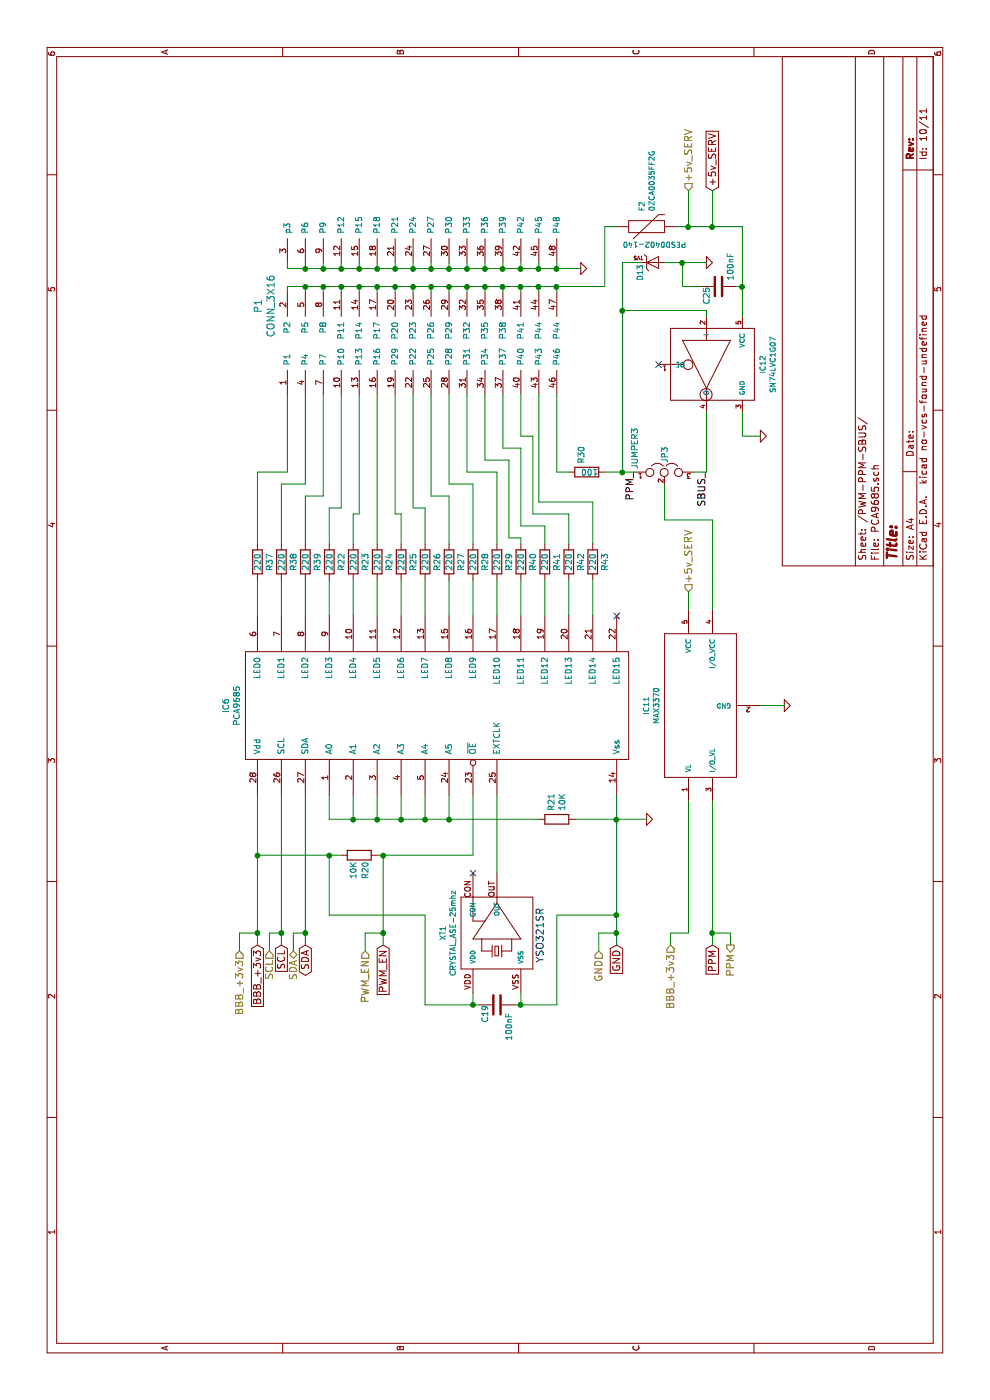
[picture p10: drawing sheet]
EESchema Schematic File Version 2
LIBS:dronPi-rescue
LIBS:power
LIBS:device
LIBS:transistors
LIBS:conn
LIBS:linear
LIBS:regul
LIBS:74xx
LIBS:cmos4000
LIBS:adc-dac
LIBS:memory
LIBS:xilinx
LIBS:microcontrollers
LIBS:dsp
LIBS:microchip
LIBS:analog_switches
LIBS:motorola
LIBS:texas
LIBS:intel
LIBS:audio
LIBS:interface
LIBS:digital-audio
LIBS:philips
LIBS:display
LIBS:cypress
LIBS:siliconi
LIBS:opto
LIBS:atmel
LIBS:contrib
LIBS:valves
LIBS:Raspberry_PI_B+
LIBS:RPi_Hat-cache
LIBS:mpu-9250
LIBS:pixhawk2
LIBS:PCA9685
LIBS:microbuilder
LIBS:pca9306
LIBS:EMI
LIBS:crystal
LIBS:eelib
LIBS:Carlolib-dev
LIBS:NPN
LIBS:DMMT5401
LIBS:selfmade
LIBS:3_16
LIBS:dronPi-cache
EELAYER 25 0
EELAYER END
$Descr A4 11693 8268
encoding utf-8
Sheet 10 11
Title ""
Date ""
Rev ""
Comp ""
Comment1 ""
Comment2 ""
Comment3 ""
Comment4 ""
$EndDescr
$Comp
L PCA9685 IC6
U 1 1
P 5800 3650
F 0 "IC6" H 5800 5415 50  0000 C CNN
F 1 "PCA9685" H 5800 5324 50  0000 C CNN
F 2 "Housings_SSOP:TSSOP-28_4.4x9.7mm_Pitch0.65mm" H 6100 2000 50  0001 C CNN
F 3 "DOCUMENTATION" H 5950 5300 50  0001 C CNN
	1    5800 3650
	1    0    0    -1  
$EndComp
$Comp
L R R22
U 1 1
P 7000 2750
F 0 "R22" V 7100 2750 50  0000 C CNN
F 1 "220" V 7000 2750 50  0000 C CNN
F 2 "Resistors_SMD:R_0805" V 6930 2750 50  0001 C CNN
F 3 "" H 7000 2750 50  0000 C CNN
	1    7000 2750
	0    1    1    0   
$EndComp
$Comp
L R R23
U 1 1
P 7000 2950
F 0 "R23" V 7100 2950 50  0000 C CNN
F 1 "220" V 7000 2950 50  0000 C CNN
F 2 "Resistors_SMD:R_0805" V 6930 2950 50  0001 C CNN
F 3 "" H 7000 2950 50  0000 C CNN
	1    7000 2950
	0    1    1    0   
$EndComp
$Comp
L R R24
U 1 1
P 7000 3150
F 0 "R24" V 7100 3150 50  0000 C CNN
F 1 "220" V 7000 3150 50  0000 C CNN
F 2 "Resistors_SMD:R_0805" V 6930 3150 50  0001 C CNN
F 3 "" H 7000 3150 50  0000 C CNN
	1    7000 3150
	0    1    1    0   
$EndComp
$Comp
L R R29
U 1 1
P 7000 4150
F 0 "R29" V 7100 4150 50  0000 C CNN
F 1 "220" V 7000 4150 50  0000 C CNN
F 2 "Resistors_SMD:R_0805" V 6930 4150 50  0001 C CNN
F 3 "" H 7000 4150 50  0000 C CNN
	1    7000 4150
	0    1    1    0   
$EndComp
$Comp
L R R28
U 1 1
P 7000 3950
F 0 "R28" V 7100 3950 50  0000 C CNN
F 1 "220" V 7000 3950 50  0000 C CNN
F 2 "Resistors_SMD:R_0805" V 6930 3950 50  0001 C CNN
F 3 "" H 7000 3950 50  0000 C CNN
	1    7000 3950
	0    1    1    0   
$EndComp
$Comp
L R R27
U 1 1
P 7000 3750
F 0 "R27" V 7100 3750 50  0000 C CNN
F 1 "220" V 7000 3750 50  0000 C CNN
F 2 "Resistors_SMD:R_0805" V 6930 3750 50  0001 C CNN
F 3 "" H 7000 3750 50  0000 C CNN
	1    7000 3750
	0    1    1    0   
$EndComp
$Comp
L R R26
U 1 1
P 7000 3550
F 0 "R26" V 7100 3550 50  0000 C CNN
F 1 "220" V 7000 3550 50  0000 C CNN
F 2 "Resistors_SMD:R_0805" V 6930 3550 50  0001 C CNN
F 3 "" H 7000 3550 50  0000 C CNN
	1    7000 3550
	0    1    1    0   
$EndComp
$Comp
L R R25
U 1 1
P 7000 3350
F 0 "R25" V 7100 3350 50  0000 C CNN
F 1 "220" V 7000 3350 50  0000 C CNN
F 2 "Resistors_SMD:R_0805" V 6930 3350 50  0001 C CNN
F 3 "" H 7000 3350 50  0000 C CNN
	1    7000 3350
	0    1    1    0   
$EndComp
NoConn ~ 6550 5150
$Comp
L R R20
U 1 1
P 4550 3000
F 0 "R20" H 4350 2950 50  0000 L CNN
F 1 "10K" H 4350 3050 50  0000 L CNN
F 2 "Resistors_SMD:R_0805" V 4480 3000 50  0001 C CNN
F 3 "" H 4550 3000 50  0000 C CNN
	1    4550 3000
	1    0    0    -1  
$EndComp
$Comp
L R R21
U 1 1
P 4850 4650
F 0 "R21" H 4920 4696 50  0000 L CNN
F 1 "10K" H 4920 4605 50  0000 L CNN
F 2 "Resistors_SMD:R_0805" V 4780 4650 50  0001 C CNN
F 3 "" H 4850 4650 50  0000 C CNN
	1    4850 4650
	1    0    0    -1  
$EndComp
$Comp
L GND #PWR021
U 1 1
P 9450 4850
F 0 "#PWR021" H 9450 4850 30  0001 C CNN
F 1 "GND" H 9450 4780 30  0001 C CNN
F 2 "" H 9450 4850 60  0001 C CNN
F 3 "" H 9450 4850 60  0001 C CNN
	1    9450 4850
	1    0    0    -1  
$EndComp
$Comp
L GND #PWR022
U 1 1
P 4850 5400
F 0 "#PWR022" H 4850 5400 30  0001 C CNN
F 1 "GND" H 4850 5330 30  0001 C CNN
F 2 "" H 4850 5400 60  0001 C CNN
F 3 "" H 4850 5400 60  0001 C CNN
	1    4850 5400
	1    0    0    -1  
$EndComp
$Comp
L CRYSTAL_RES-1100S XT1
U 1 1
P 3900 4150
F 0 "XT1" H 3900 4604 45  0000 C CNN
F 1 "CRYSTAL_ASE-25mhz" H 3900 4520 45  0000 C CNN
F 2 "dronpi:ASEseries" H 3930 4300 20  0001 C CNN
F 3 "" H 3900 4150 60  0001 C CNN
	1    3900 4150
	1    0    0    -1  
$EndComp
$Comp
L C C19
U 1 1
P 3300 4150
F 0 "C19" H 3150 4250 50  0000 L CNN
F 1 "100nF" H 3000 4050 50  0000 L CNN
F 2 "Capacitors_SMD:C_0805" H 3338 4000 50  0001 C CNN
F 3 "" H 3300 4150 50  0000 C CNN
	1    3300 4150
	1    0    0    -1  
$EndComp
NoConn ~ 4400 3950
Text Notes 3650 4550 0    60   ~ 0
YSO321SR
$Comp
L R R39
U 1 1
P 7000 2550
F 0 "R39" V 7100 2550 50  0000 C CNN
F 1 "220" V 7000 2550 50  0000 C CNN
F 2 "Resistors_SMD:R_0805" V 6930 2550 50  0001 C CNN
F 3 "" H 7000 2550 50  0000 C CNN
	1    7000 2550
	0    1    1    0   
$EndComp
$Comp
L R R38
U 1 1
P 7000 2350
F 0 "R38" V 7100 2350 50  0000 C CNN
F 1 "220" V 7000 2350 50  0000 C CNN
F 2 "Resistors_SMD:R_0805" V 6930 2350 50  0001 C CNN
F 3 "" H 7000 2350 50  0000 C CNN
	1    7000 2350
	0    1    1    0   
$EndComp
$Comp
L R R37
U 1 1
P 7000 2150
F 0 "R37" V 7100 2150 50  0000 C CNN
F 1 "220" V 7000 2150 50  0000 C CNN
F 2 "Resistors_SMD:R_0805" V 6930 2150 50  0001 C CNN
F 3 "" H 7000 2150 50  0000 C CNN
	1    7000 2150
	0    1    1    0   
$EndComp
$Comp
L R R40
U 1 1
P 7000 4350
F 0 "R40" V 7100 4350 50  0000 C CNN
F 1 "220" V 7000 4350 50  0000 C CNN
F 2 "Resistors_SMD:R_0805" V 6930 4350 50  0001 C CNN
F 3 "" H 7000 4350 50  0000 C CNN
	1    7000 4350
	0    1    1    0   
$EndComp
$Comp
L R R41
U 1 1
P 7000 4550
F 0 "R41" V 7100 4550 50  0000 C CNN
F 1 "220" V 7000 4550 50  0000 C CNN
F 2 "Resistors_SMD:R_0805" V 6930 4550 50  0001 C CNN
F 3 "" H 7000 4550 50  0000 C CNN
	1    7000 4550
	0    1    1    0   
$EndComp
$Comp
L R R42
U 1 1
P 7000 4750
F 0 "R42" V 7100 4750 50  0000 C CNN
F 1 "220" V 7000 4750 50  0000 C CNN
F 2 "Resistors_SMD:R_0805" V 6930 4750 50  0001 C CNN
F 3 "" H 7000 4750 50  0000 C CNN
	1    7000 4750
	0    1    1    0   
$EndComp
$Comp
L R R43
U 1 1
P 7000 4950
F 0 "R43" V 7100 4950 50  0000 C CNN
F 1 "220" V 7000 4950 50  0000 C CNN
F 2 "Resistors_SMD:R_0805" V 6930 4950 50  0001 C CNN
F 3 "" H 7000 4950 50  0000 C CNN
	1    7000 4950
	0    1    1    0   
$EndComp
Text GLabel 3800 2150 0    60   Input ~ 0
BBB_+3v3
Text GLabel 3800 2350 0    60   Input ~ 0
SCL
Text GLabel 3800 2550 0    60   BiDi ~ 0
SDA
Text GLabel 3800 3200 0    60   Input ~ 0
PWM_EN
Text GLabel 3800 5150 0    60   Input ~ 0
GND
Text GLabel 3800 5950 0    60   Input ~ 0
PPM
Text GLabel 10100 5950 2    60   Input ~ 0
+5v_SERV
Text HLabel 3750 2000 0    60   Input ~ 0
BBB_+3v3
Text HLabel 3750 2250 0    60   Input ~ 0
SCL
Text HLabel 3750 2450 0    60   BiDi ~ 0
SDA
Text HLabel 3750 3050 0    60   Input ~ 0
PWM_EN
Text HLabel 3800 6100 0    60   Output ~ 0
PPM
Text HLabel 10100 5750 2    60   Input ~ 0
+5v_SERV
Text HLabel 3750 5000 0    60   Input ~ 0
GND
$Comp
L PTCSMD F2
U 1 1
P 9800 5350
F 0 "F2" V 9808 5478 45  0000 L CNN
F 1 "0ZCA0035FF2G" V 9892 5478 45  0000 L CNN
F 2 "Fuse_Holders_and_Fuses:Fuse_SMD1206_Wave" H 9830 5500 20  0001 C CNN
F 3 "" H 9800 5350 60  0001 C CNN
	1    9800 5350
	0    1    1    0   
$EndComp
Text HLabel 3800 5600 0    60   Input ~ 0
BBB_+3v3
$Comp
L SN74AUP IC12
U 1 1
P 8650 5900
F 0 "IC12" H 8650 5431 45  0000 C CNN
F 1 "SN74LVC1G07" H 8650 5347 45  0000 C CNN
F 2 "Tinkerforge:SC70-5" H 8680 6050 20  0001 C CNN
F 3 "" H 8650 5900 60  0001 C CNN
	1    8650 5900
	-1   0    0    -1  
$EndComp
$Comp
L JUMPER3-RESCUE-dronPi JP3
U 1 1
P 7750 5550
F 0 "JP3" V 7750 5696 50  0000 C CNN
F 1 "JUMPER3" V 7500 5750 50  0000 C CNN
F 2 "Connect:GS3" H 7750 5550 50  0001 C CNN
F 3 "" H 7750 5550 50  0000 C CNN
	1    7750 5550
	0    1    1    0   
$EndComp
$Comp
L GND #PWR023
U 1 1
P 5800 6550
F 0 "#PWR023" H 5800 6550 30  0001 C CNN
F 1 "GND" H 5800 6480 30  0001 C CNN
F 2 "" H 5800 6550 60  0001 C CNN
F 3 "" H 5800 6550 60  0001 C CNN
	1    5800 6550
	1    0    0    -1  
$EndComp
Text Label 7750 5300 2    60   ~ 0
PPM_
Text Label 7750 5900 2    60   ~ 0
SBUS_
$Comp
L DIODE-TVS-RESCUE-dronPi D13
U 1 1
P 9500 5450
F 0 "D13" V 9600 5600 45  0000 R CNN
F 1 "PESD0402-140" H 9750 5300 45  0000 R CNN
F 2 "Capacitors_SMD:C_0402" H 9530 5600 20  0001 C CNN
F 3 "" H 9500 5450 60  0001 C CNN
	1    9500 5450
	0    -1   -1   0   
$EndComp
$Comp
L R R30
U 1 1
P 7750 4900
F 0 "R30" H 7820 4946 50  0000 L CNN
F 1 "100" V 7750 4800 50  0000 L CNN
F 2 "Resistors_SMD:R_0805" V 7680 4900 50  0001 C CNN
F 3 "" H 7750 4900 50  0000 C CNN
	1    7750 4900
	1    0    0    -1  
$EndComp
$Comp
L GND #PWR024
U 1 1
P 9500 5900
F 0 "#PWR024" H 9500 5900 30  0001 C CNN
F 1 "GND" H 9500 5830 30  0001 C CNN
F 2 "" H 9500 5900 60  0001 C CNN
F 3 "" H 9500 5900 60  0001 C CNN
	1    9500 5900
	1    0    0    -1  
$EndComp
$Comp
L MAX3370 IC11
U 1 1
P 5800 5850
F 0 "IC11" H 5800 6304 45  0000 C CNN
F 1 "MAX3370" H 5800 6220 45  0000 C CNN
F 2 "Tinkerforge:SC70-5" H 5830 6000 20  0001 C CNN
F 3 "" H 5800 5850 60  0001 C CNN
	1    5800 5850
	1    0    0    -1  
$EndComp
Text HLabel 6750 5750 2    60   Input ~ 0
+5v_SERV
$Comp
L GND #PWR025
U 1 1
P 8050 6350
F 0 "#PWR025" H 8050 6350 30  0001 C CNN
F 1 "GND" H 8050 6280 30  0001 C CNN
F 2 "" H 8050 6350 60  0001 C CNN
F 3 "" H 8050 6350 60  0001 C CNN
	1    8050 6350
	1    0    0    -1  
$EndComp
$Comp
L C C25
U 1 1
P 9300 6000
F 0 "C25" H 9150 6100 50  0000 L CNN
F 1 "100nF" H 9350 5900 50  0000 L CNN
F 2 "Capacitors_SMD:C_0805" H 9338 5850 50  0001 C CNN
F 3 "" H 9300 6000 50  0000 C CNN
	1    9300 6000
	1    0    0    -1  
$EndComp
$Comp
L CONN_3X16 P1
U 1 1
P 9000 2800
F 0 "P1" H 9139 3447 60  0000 C CNN
F 1 "CONN_3X16" H 9139 3341 60  0000 C CNN
F 2 "conector_3X16:IDC_Header_Straight_48pins" H 9000 2800 60  0001 C CNN
F 3 "" H 9000 2800 60  0001 C CNN
	1    9000 2800
	1    0    0    -1  
$EndComp
Wire Wire Line
	6850 2750 6550 2750
Wire Wire Line
	6850 2950 6550 2950
Wire Wire Line
	6850 3150 6550 3150
Wire Wire Line
	6850 3350 6550 3350
Wire Wire Line
	6850 4150 6550 4150
Wire Wire Line
	6550 3950 6850 3950
Wire Wire Line
	6850 3750 6550 3750
Wire Wire Line
	6850 3550 6550 3550
Wire Wire Line
	7450 2750 7150 2750
Wire Wire Line
	7150 2950 7400 2950
Wire Wire Line
	7150 3150 8400 3150
Wire Wire Line
	7150 3350 7400 3350
Wire Wire Line
	7150 3550 7450 3550
Wire Wire Line
	7150 3750 7550 3750
Wire Wire Line
	7150 3950 7650 3950
Wire Wire Line
	5050 2750 4850 2750
Wire Wire Line
	4850 2750 4850 4500
Wire Wire Line
	4850 3750 5050 3750
Wire Wire Line
	5050 3550 4850 3550
Connection ~ 4850 3550
Wire Wire Line
	5050 3350 4850 3350
Connection ~ 4850 3350
Wire Wire Line
	5050 3150 4850 3150
Connection ~ 4850 3150
Wire Wire Line
	5050 2950 4850 2950
Connection ~ 4850 2950
Wire Wire Line
	3800 2150 5050 2150
Connection ~ 4550 2150
Wire Wire Line
	3800 5150 5050 5150
Wire Wire Line
	4850 4800 4850 5400
Connection ~ 4850 3750
Connection ~ 4850 5150
Wire Wire Line
	4400 4150 5050 4150
Connection ~ 4550 2750
Wire Wire Line
	3800 2350 5050 2350
Wire Wire Line
	3800 2550 5050 2550
Wire Wire Line
	4050 2750 4550 2750
Wire Wire Line
	4550 3950 5050 3950
Wire Wire Line
	4550 3150 4550 3950
Wire Wire Line
	3800 3200 4550 3200
Connection ~ 4550 3200
Wire Wire Line
	4550 2150 4550 2850
Wire Wire Line
	4050 2750 4050 3550
Wire Wire Line
	4050 3550 3300 3550
Wire Wire Line
	3300 3550 3300 4000
Wire Wire Line
	3300 3950 3400 3950
Wire Wire Line
	3400 4350 3300 4350
Wire Wire Line
	3300 4300 3300 4650
Wire Wire Line
	3300 4650 4050 4650
Wire Wire Line
	4050 4650 4050 5150
Connection ~ 4050 5150
Connection ~ 3300 3950
Connection ~ 3300 4350
Wire Wire Line
	7550 2550 7150 2550
Wire Wire Line
	7150 2350 7650 2350
Wire Wire Line
	7150 2150 7750 2150
Wire Wire Line
	6850 2150 6550 2150
Wire Wire Line
	6850 2350 6550 2350
Wire Wire Line
	6850 2550 6550 2550
Wire Wire Line
	7200 4350 7150 4350
Wire Wire Line
	7300 4350 7300 4550
Wire Wire Line
	7300 4550 7150 4550
Wire Wire Line
	7400 4750 7150 4750
Wire Wire Line
	7500 4950 7150 4950
Wire Wire Line
	6850 4950 6550 4950
Wire Wire Line
	6850 4750 6550 4750
Wire Wire Line
	6850 4550 6550 4550
Wire Wire Line
	6850 4350 6550 4350
Wire Wire Line
	3750 2000 3900 2000
Wire Wire Line
	3900 2000 3900 2150
Connection ~ 3900 2150
Wire Wire Line
	3750 2250 3900 2250
Wire Wire Line
	3900 2250 3900 2350
Connection ~ 3900 2350
Wire Wire Line
	3750 2450 3900 2450
Wire Wire Line
	3900 2450 3900 2550
Connection ~ 3900 2550
Wire Wire Line
	3750 3050 3900 3050
Wire Wire Line
	3900 3050 3900 3200
Connection ~ 3900 3200
Wire Wire Line
	3750 5000 3900 5000
Wire Wire Line
	3900 5000 3900 5150
Connection ~ 3900 5150
Wire Wire Line
	7750 4650 8400 4650
Connection ~ 9800 5950
Connection ~ 9800 5750
Wire Wire Line
	9050 5900 9100 5900
Wire Wire Line
	7750 5900 8250 5900
Wire Wire Line
	9100 5900 9100 5200
Connection ~ 7750 5200
Wire Wire Line
	7750 5800 7750 5900
Wire Wire Line
	7750 5200 9500 5200
Wire Wire Line
	7750 5050 7750 5300
Wire Wire Line
	9500 5200 9500 5350
Connection ~ 9100 5200
Wire Wire Line
	7750 4650 7750 4750
Wire Wire Line
	7650 5550 7350 5550
Wire Wire Line
	7350 5550 7350 5950
Wire Wire Line
	7350 5950 6600 5950
Wire Wire Line
	5800 6350 5800 6550
Wire Wire Line
	3800 5950 5000 5950
Wire Wire Line
	3800 6100 3900 6100
Wire Wire Line
	3900 6100 3900 5950
Connection ~ 3900 5950
Wire Wire Line
	5000 5750 3900 5750
Wire Wire Line
	3900 5750 3900 5600
Wire Wire Line
	3900 5600 3800 5600
Wire Wire Line
	9800 5950 10100 5950
Wire Wire Line
	10100 5750 9800 5750
Wire Wire Line
	6750 5750 6600 5750
Wire Wire Line
	9300 6150 9300 6200
Connection ~ 9300 6200
Wire Wire Line
	9500 5550 9500 5900
Wire Wire Line
	9300 5700 9300 5850
Wire Wire Line
	9300 5700 9500 5700
Connection ~ 9500 5700
Wire Wire Line
	7750 2150 7750 2400
Wire Wire Line
	7750 2400 8400 2400
Wire Wire Line
	8400 2550 7650 2550
Wire Wire Line
	7650 2550 7650 2350
Wire Wire Line
	8400 2700 7550 2700
Wire Wire Line
	7550 2700 7550 2550
Wire Wire Line
	8400 2850 7450 2850
Wire Wire Line
	7450 2850 7450 2750
Wire Wire Line
	8400 3000 7400 3000
Wire Wire Line
	7400 3000 7400 2950
Wire Wire Line
	8400 3300 7400 3300
Wire Wire Line
	7400 3300 7400 3350
Wire Wire Line
	8400 3450 7450 3450
Wire Wire Line
	7450 3450 7450 3550
Wire Wire Line
	8400 3600 7550 3600
Wire Wire Line
	7550 3600 7550 3750
Wire Wire Line
	8400 3750 7650 3750
Wire Wire Line
	7650 3750 7650 3950
Wire Wire Line
	8400 3900 7750 3900
Wire Wire Line
	7750 3900 7750 4150
Wire Wire Line
	7750 4150 7150 4150
Wire Wire Line
	7400 4450 7400 4750
Wire Wire Line
	8400 4050 7850 4050
Wire Wire Line
	7850 4050 7850 4250
Wire Wire Line
	7850 4250 7200 4250
Wire Wire Line
	8400 4200 7950 4200
Wire Wire Line
	7950 4200 7950 4350
Wire Wire Line
	7950 4350 7300 4350
Wire Wire Line
	7200 4250 7200 4350
Wire Wire Line
	7400 4450 8050 4450
Wire Wire Line
	8050 4450 8050 4350
Wire Wire Line
	8050 4350 8400 4350
Wire Wire Line
	7500 4950 7500 4500
Wire Wire Line
	7500 4500 8400 4500
Wire Wire Line
	9800 5150 9800 5050
Wire Wire Line
	9800 5050 9300 5050
Wire Wire Line
	9300 5050 9300 2400
Wire Wire Line
	9300 2400 9250 2400
Wire Wire Line
	9250 2550 9300 2550
Connection ~ 9300 2550
Wire Wire Line
	9250 2700 9300 2700
Connection ~ 9300 2700
Wire Wire Line
	9500 2400 9450 2400
Wire Wire Line
	9450 2400 9450 4850
Wire Wire Line
	9500 4650 9450 4650
Connection ~ 9450 4650
Wire Wire Line
	9500 4500 9450 4500
Connection ~ 9450 4500
Wire Wire Line
	9250 4650 9300 4650
Connection ~ 9300 4650
Wire Wire Line
	9250 2850 9300 2850
Connection ~ 9300 2850
Wire Wire Line
	9250 3000 9300 3000
Connection ~ 9300 3000
Wire Wire Line
	9250 3150 9300 3150
Connection ~ 9300 3150
Wire Wire Line
	9250 3300 9300 3300
Connection ~ 9300 3300
Wire Wire Line
	9500 3300 9450 3300
Connection ~ 9450 3300
Wire Wire Line
	9500 3150 9450 3150
Connection ~ 9450 3150
Wire Wire Line
	9500 3000 9450 3000
Connection ~ 9450 3000
Wire Wire Line
	9500 2850 9450 2850
Connection ~ 9450 2850
Wire Wire Line
	9500 3450 9450 3450
Connection ~ 9450 3450
Wire Wire Line
	9250 3450 9300 3450
Connection ~ 9300 3450
Wire Wire Line
	9250 3600 9300 3600
Connection ~ 9300 3600
Wire Wire Line
	9450 3600 9500 3600
Connection ~ 9450 3600
Wire Wire Line
	9500 3750 9450 3750
Connection ~ 9450 3750
Wire Wire Line
	9250 3750 9300 3750
Connection ~ 9300 3750
Wire Wire Line
	9500 2550 9450 2550
Connection ~ 9450 2550
Wire Wire Line
	9500 2700 9450 2700
Connection ~ 9450 2700
Wire Wire Line
	9250 4500 9300 4500
Connection ~ 9300 4500
Wire Wire Line
	9250 4350 9300 4350
Connection ~ 9300 4350
Wire Wire Line
	9250 4200 9300 4200
Connection ~ 9300 4200
Wire Wire Line
	9500 4200 9450 4200
Connection ~ 9450 4200
Wire Wire Line
	9500 4350 9450 4350
Connection ~ 9450 4350
Wire Wire Line
	9500 4050 9450 4050
Connection ~ 9450 4050
Wire Wire Line
	9500 3900 9450 3900
Connection ~ 9450 3900
Wire Wire Line
	9250 3900 9300 3900
Connection ~ 9300 3900
Wire Wire Line
	9250 4050 9300 4050
Connection ~ 9300 4050
Wire Wire Line
	9050 6200 9800 6200
Wire Wire Line
	9800 6200 9800 5650
Wire Wire Line
	8250 6200 8050 6200
Wire Wire Line
	8050 6200 8050 6350
NoConn ~ 8650 5500
$EndSCHEMATC
